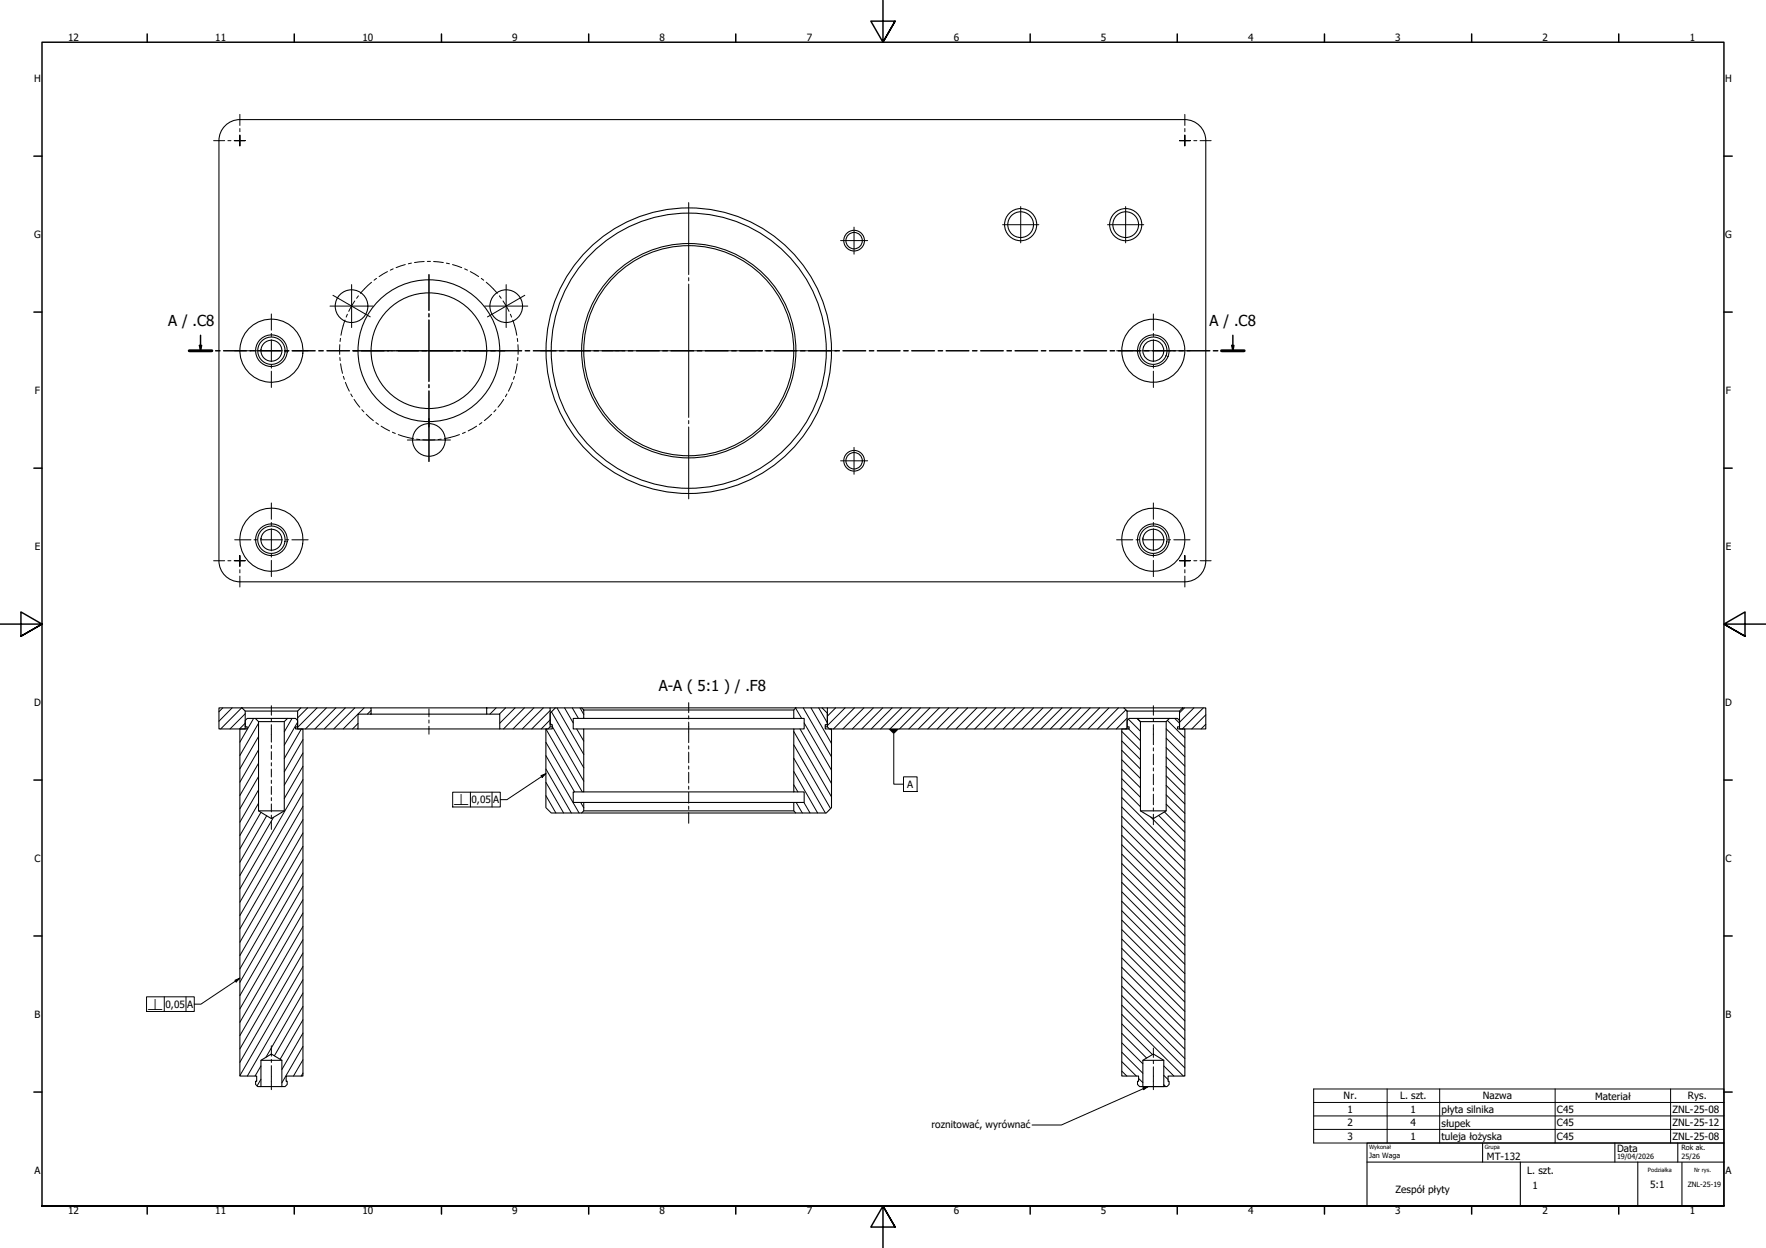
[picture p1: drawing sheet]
<svg xmlns="http://www.w3.org/2000/svg" width="841mm" height="594mm" viewBox="0 0 841 594" stroke-linecap="round" stroke-linejoin="round" font-family="sans-serif">
<!-- layer: Hatch (ISO) -->
<g fill="none" stroke="#000" stroke-width=".48">
<path d="M106 337l-2 2M111 337l-7 6M115 337l-10 10M117 340l-7 7M146 337l-4 5M151 337l-9 9M155 337l-10 10M160 337l-10 10M164 337l-10 10M169 337l-10 10M173 337l-10 10M177 338l-2 2"/>
<path d="M232 337h.1M236 337l-3 3M241 337l-3 3M245 337l-7 7M250 337l-10 10M254 337l-10 10M259 337l-10 10M262 338l-9 9M263 339l15 26M265 337l13 22M269 337l4 7M273 337l2 5"/>
<path d="M276 337l2 3M379 337l3 5M383 337l13 23M386 337l10 17M390 337l4 7M398 337l-4 4M402 337l-8 8M407 337l-10 10M411 337l-10 10M416 337l-10 10M420 337l-10 10M425 337l-10 10"/>
<path d="M429 337l-10 10M434 337l-10 10M438 337l-10 10M443 337l-10 10M447 337l-10 10M452 337l-10 10M456 337l-10 10M461 337l-10 10M465 337l-10 10M470 337l-10 10M474 337l-10 10M479 337l-10 10"/>
<path d="M483 337l-10 10M488 337l-10 10M492 337l-10 10M497 337l-10 10M501 337l-10 10M506 337l-10 10M510 337l-10 10M515 337l-10 10M519 337l-10 10M524 337l-10 10M528 337l-10 10M533 337l-10 10"/>
<path d="M536 338l-9 9M564 337l-2 2M569 337l-7 7M573 337l-10 10M117 344l-3 3M121 342l-7 11M123 344l-9 16M123 351l-9 15M123 357l-9 15M139 342l-4 6M142 344l-7 11M144 347l-9 14"/>
<path d="M144 352l-9 15M144 358l-9 16M170 344l-2 3M260 360l16 27M260 353l14 24M260 347l17 30M262 343l-4 4M262 344l1 1M263 346l15 26M275 347l3 6M378 355l18 30M378 348l18 31"/>
<path d="M378 342h.1M381 347l15 26M383 344l13 23M396 347v1M534 357l9 9M534 353l9 9M534 348l9 9M537 346l-1 1M537 342l-5 5M537 342l6 6M538 347l5 6M541 342l2 2"/>
<path d="M555 356l9 9M555 351l9 9M555 347l9 9M556 343l8 8M559 342l3 2M574 345l-2 2M574 340l-6 7M123 363l-9 16M123 370l-9 15M123 376l-9 15M144 365l-9 15M144 371l-30 52"/>
<path d="M144 377l-30 52M260 379l5 8M260 372l8 15M260 366l12 21M378 374l2 3M378 367l11 20M378 361l15 26M534 380l30 30M534 375l9 9M534 371l9 9M534 366l9 9M534 362l9 9"/>
<path d="M555 378l9 9M555 374l9 9M555 369l9 9M555 365l9 9M555 360l9 9M123 382l-9 16M124 387l-10 17M127 388l-13 22M130 389l-16 28M144 384l-30 52M144 390l-30 52M144 397l-30 52"/>
<path d="M277 382l1 3M379 382l3 5M383 382l3 5M534 398l30 30M534 393l30 30M534 389l30 30M534 384l30 30M548 389l16 16M552 388l12 13M555 386l9 10M555 383l9 9M144 403l-30 52"/>
<path d="M144 409l-30 52M144 416l-30 52M534 416l30 30M534 411l30 30M534 407l30 30M534 402l30 30M144 422l-30 52M144 428l-30 52M144 435l-30 52M534 438l30 30M534 434l30 30M534 429l30 30"/>
<path d="M534 425l30 30M534 420l30 30M144 441l-30 52M144 447l-30 52M144 454l-30 52M534 456l30 30M534 451l30 30M534 447l30 30M534 443l30 29M144 460l-30 52M144 466l-26 46M144 473l-17 30"/>
<path d="M144 479l-13 24M534 478l30 30M534 474l30 30M534 469l30 30M534 465l30 30M534 460l30 30M144 485l-11 19M144 492l-10 17M144 498l-10 17M534 496l10 10M534 492l12 12M534 487l15 15"/>
<path d="M534 483l30 29M124 507l-3 5M124 514l-2 3M144 504l-4 8M144 511l-1 1M534 510l3 2M534 505l7 7M534 501l10 10M542 513l2 2M554 516l1 1M554 512l2 2M554 507l5 5"/>
</g>
<!-- layer: Visible (ISO) -->
<g fill="none" stroke="#000" stroke-width=".51">
<path d="M107 60l4-2 3-1h450a10 10 0 0 1 10 10v200a10 10 0 0 1-10 10h-450a10 10 0 0 1-10-10v-200l1-4zM104 337h11l2 1v9h-13zM115 337h28M117 338h25M143 337h34v3h-7v7h-28v-9zM177 337h55M177 340h55M232 337h30v9l-1 1h-23v-7h-6zM262 337h2M264 337h13l1 1v4h-5v5h5v30h-5v5h5v4l-1 1h-14l-3-3v-37h3v-2h-1v-5zM277 337h102M278 338h100"/>
<path d="M379 337h12l3 3v5h-1v2h3v37l-2 3h-15l-1-1v-4h5v-5h-5v-30h5v-5h-5v-4zM391 337h3M394 337h141l2 1v9h-142l-1-1zM535 337h28M537 338h25M563 337h11v10h-12v-9zM118 342h4l1 2v42l6 4 6-4v-42l2-2h4l1 1v3h-1v1h3v165h-8l1 4-1 1h-2v-12l-5-3-5 3v12h-1l-1-1v-4h-8v-165h4v-1h-1v-3zM122 342h15M123 344h12M170 347h68M262 346h1M278 347h100"/>
<path d="M278 342h100M393 346h1M538 342h4l1 2v42l6 4 6-4v-42l2-2h4l1 1v3h-1v1h3v165h-8l1 4-1 1h-2v-12l-5-3-5 3v12h-1l-1-1v-4h-8v-165h4v-1h-1v-3zM542 342h15M543 344h12M278 377h100M123 386h12M277 387h102M278 382h100M278 386h100M543 386h12M124 517h10"/>
<path d="M124 505h10M544 517h10M544 505h10"/>
<circle cx="407" cy="115" r="5"/>
<circle cx="407" cy="115" r="4"/>
<circle cx="486" cy="107" r="8"/>
<circle cx="486" cy="107" r="6"/>
<circle cx="536" cy="107" r="8"/>
<circle cx="536" cy="107" r="6"/>
<circle cx="167" cy="146" r="8"/>
<circle cx="241" cy="146" r="8"/>
<circle cx="129" cy="167" r="15"/>
<circle cx="129" cy="167" r="8"/>
<circle cx="129" cy="167" r="7"/>
<circle cx="129" cy="167" r="5"/>
<circle cx="204" cy="167" r="28"/>
<circle cx="204" cy="167" r="34"/>
<circle cx="328" cy="167" r="50"/>
<circle cx="328" cy="167" r="51"/>
<circle cx="328" cy="167" r="66"/>
<circle cx="328" cy="167" r="68"/>
<circle cx="549" cy="167" r="15"/>
<circle cx="549" cy="167" r="8"/>
<circle cx="549" cy="167" r="7"/>
<circle cx="549" cy="167" r="5"/>
<circle cx="204" cy="209" r="8"/>
<circle cx="407" cy="219" r="5"/>
<circle cx="407" cy="219" r="4"/>
<circle cx="129" cy="257" r="15"/>
<circle cx="129" cy="257" r="8"/>
<circle cx="129" cy="257" r="7"/>
<circle cx="129" cy="257" r="5"/>
<circle cx="549" cy="257" r="15"/>
<circle cx="549" cy="257" r="8"/>
<circle cx="549" cy="257" r="7"/>
<circle cx="549" cy="257" r="5"/>
</g>
<!-- layer: Section Line (ISO) -->
<g fill="none" stroke="#000" stroke-width=".7">
<path d="M96 160v7M587 160v7M90 167h11M95 164h1v3zM103 167h2M106 167h11M119 167h2M123 167h11M135 167h3M139 167h11M152 167h2M156 167h10"/>
<path d="M168 167h2M172 167h11M185 167h2M188 167h11M201 167h2M205 167h11M217 167h2M221 167h11M234 167h2M238 167h10M250 167h2M254 167h11"/>
<path d="M267 167h2M270 167h11M283 167h2M287 167h11M299 167h2M303 167h11M316 167h2M320 167h10M332 167h2M336 167h11M348 167h3M352 167h11"/>
<path d="M365 167h2M369 167h10M381 167h2M385 167h11M398 167h2M401 167h11M414 167h2M418 167h11M430 167h2M434 167h11M447 167h2M451 167h10"/>
<path d="M463 167h2M467 167h11M480 167h2M483 167h11M496 167h2M500 167h11M512 167h2M516 167h11M529 167h2M533 167h10M545 167h2M549 167h11"/>
<path d="M561 167h3M565 167h11M578 167h2M582 167h11M587 164h1l-1 3z"/>
</g>
<path d="M90 167h11M582 167h11" fill="none" stroke="#000" stroke-width="1.4"/>
<path d="M95 164h1v3zM587 164h1l-1 3z" fill="#000"/>
<!-- layer: Symbol (ISO) -->
<g fill="none" stroke="#000" stroke-width=".48">
<path d="M426 349v24h4M216 377h22v7h-22zM224 377v7M234 377v7M258 369l2-1-2 2zM260 368l-19 13h-3M430 370h7v7h-7zM70 475h23v6h-23zM78 475v6M89 475v6M112 467l2-1-2 1zM114 466l-18 12h-3"/>
<path d="M544 517h10M544 518l3-1-2 2zM547 517l-42 19h-14M626 518h195v26h-195zM661 518v26M686 518v26M741 518v26M796 518v26M626 525h195M626 531h195M626 538h195"/>
</g>
<!-- layer: Border (ISO) -->
<g fill="none" stroke="#000" stroke-width=".7">
<path d="M70 16v4M140 16v4M210 16v4M280 16v4M350 16v4M420 0v20l-5-10h11l-6 10 6-10M491 16v4M561 16v4M631 16v4M701 16v4M771 16v4M16 74h4"/>
<path d="M821 74h4M16 149h4M821 149h4M16 223h4M821 223h4M0 297h20l-10-6v12l10-6-10 6M841 297h-20l10-6v12l-10-6 10 6M16 371h4M821 371h4M16 446h4M821 446h4M16 520h4"/>
<path d="M821 520h4M20 574v-554h801v554h-801h801M70 574v4M140 574v4M210 574v4M280 574v4M350 574v4M491 574v4M561 574v4M631 574v4M701 574v4M771 574v4"/>
<path d="M426 584l-6-10 6 10h-11l5-10v20"/>
</g>
<!-- layer: Title (ISO) -->
<path d="M651 544h170v30h-170zM651 553h170M706 544v9M724 553v21M769 544v9M780 553v21M799 544v9M801 553v21" fill="none" stroke="#000" stroke-width=".51"/>
<!-- layer: Centerline (ISO) -->
<g fill="none" stroke="#000" stroke-width=".48">
<path d="M177 134l-5 6M179 133h-1M185 129l-4 3M187 128l-1 1M193 126l-4 1M196 125l-2 1M202 124l-5 1M203 124h2M207 124l4 1M213 125l1 1M215 126l5 1M221 128l2 1"/>
<path d="M224 129l4 3M229 133h1M232 134l5 6M164 152l-2 8M165 150v1M169 143l-3 5M171 141l-1 1M238 141l1 1M240 143l2 5M243 150l1 1M244 152l1 3M245 155l1 5"/>
<path d="M162 164v5M162 170v2M162 161v2M162 173l1 5M164 179v2M245 179v2M246 173l-1 5M246 161l1 2M247 170l-1 2M247 164v5M164 182l2 4M167 188l1 1"/>
<path d="M169 190l2 4M172 195l1 1M174 197l4 3M234 197l-3 3M236 195l-1 1M240 190l-3 4M241 188v1M244 182l-2 4M179 201l1 1M181 203l5 2M187 206h1M190 207l7 2"/>
<path d="M198 209h2M201 209h6M210 209h-1M219 207l-7 2M222 206h-2M227 203l-4 2M229 201l-1 1M129 336v4M204 337v4M328 334v5M549 336v4M129 342v2"/>
<path d="M129 345v8M129 355v1M129 358v4M204 343v1M204 346v3M328 341v1M328 344v10M328 355v2M328 358v5M549 342v2M549 345v9M549 356v1"/>
<path d="M549 359v5M129 363v2M129 366v4M129 371v2M129 374v4M129 380v1M328 365v1M328 368v5M328 374v2M328 377v5M549 366v1M549 369v5"/>
<path d="M549 375v2M549 378v5M129 383v3M129 388v1M129 391v4M328 384v1M328 387v5M549 385v1M549 388v5M129 498v5M549 499v4M129 507v12"/>
<path d="M129 504v2M549 508v11M549 505v1"/>
</g>
<!-- layer: Center Mark (ISO) -->
<g fill="none" stroke="#000" stroke-width=".48">
<path d="M114 54v6M564 54v6M102 67h5M109 67h1M112 67h2h-2M114 64v3v-3M114 69v-2v2M114 61v2M117 67h-3h3M562 67h2h-2M564 64v3v-3M564 69v-2v2"/>
<path d="M564 61v2M567 67h-3h3M569 67h1M572 67h5M328 96v35M486 98v18M536 98v18M400 115h13M407 108v13M477 107h18M527 107h18M167 135v21"/>
<path d="M204 131v17M241 135v21M328 132v2M328 135v64M129 149v8M129 159v1M157 146h21M159 141l17 10M204 149v2M204 152v30M231 146h20M250 141l-18 10"/>
<path d="M549 149v8M549 159v1M112 167h8M121 167h1M124 167h10M129 162v10M129 174v1M129 177v7M136 167h1M139 167h8M168 167h17M187 167h1"/>
<path d="M190 167h29M220 167h2M223 167h17M257 167h35M293 167h2M296 167h64M361 167h2M364 167h35M532 167h7M541 167h1M544 167h10M549 162v10"/>
<path d="M549 174v1M549 177v7M556 167h1M559 167h8M204 199v21M204 183v2M204 186v17M194 209h21M328 200v2M328 203v34M400 219h13M407 213v13"/>
<path d="M129 239v8M549 239v8M112 257h8M121 257h1M124 257h10M129 249v1M129 252v10M136 257h1M139 257h8M532 257h7M541 257h1M544 257h10"/>
<path d="M549 249v1M549 252v10M556 257h1M559 257h8M102 267h5M109 267h1M112 267h2h-2M114 264v3v-3M114 269v-2v3M114 271v2M114 274v5M117 267h-3h3"/>
<path d="M129 264v1M129 267v7M549 264v1M549 267v7M562 267h2h-2M564 264v3v-3M564 269v-2v3M564 271v2M564 274v5M567 267h-3h3M569 267h1M572 267h5"/>
</g>
<!-- layer: Symbol (ISO) -->
<path d="M423 347h5l-2 2zM258 369l2-1-2 2zM112 467l2-1-2 1zM544 518l3-1-2 2z" fill="#000"/>
<g font-size="7.2">
<text x="80" y="155">A / .C8</text>
<text x="576" y="155">A / .C8</text>
<text x="314" y="329">A-A ( 5:1 ) / .F8</text>
</g>
<g font-size="4.8">
<text x="32" y="20">12</text>
<text x="102" y="20">11</text>
<text x="173" y="20">10</text>
<text x="244" y="20">9</text>
<text x="314" y="20">8</text>
<text x="384" y="20">7</text>
<text x="454" y="20">6</text>
<text x="524" y="20">5</text>
<text x="594" y="20">4</text>
<text x="664" y="20">3</text>
<text x="735" y="20">2</text>
<text x="805" y="20">1</text>
<text x="16" y="39">H</text>
<text x="821" y="39">H</text>
<text x="16" y="113">G</text>
<text x="822" y="113">G</text>
<text x="17" y="187">F</text>
<text x="822" y="187">F</text>
<text x="17" y="262">E</text>
<text x="822" y="262">E</text>
<text x="16" y="336">D</text>
<text x="821" y="336">D</text>
<text x="432" y="375">A</text>
<text x="224" y="382">0,05</text>
<text x="235" y="382">A</text>
<text x="16" y="410">C</text>
<text x="822" y="410">C</text>
<text x="79" y="480">0,05</text>
<text x="89" y="480">A</text>
<text x="16" y="484">B</text>
<text x="822" y="484">B</text>
<text x="640" y="523">Nr.</text>
<text x="667" y="523">L. szt.</text>
<text x="706" y="523">Nazwa</text>
<text x="760" y="523">Materiał</text>
<text x="804" y="523">Rys.</text>
<text x="642" y="530">1</text>
<text x="672" y="530">1</text>
<text x="686" y="530">płyta silnika</text>
<text x="741" y="530">C45</text>
<text x="796" y="530">ZNL-25-08</text>
<text x="444" y="537">roznitować, wyrównać</text>
<text x="642" y="536">2</text>
<text x="672" y="536">4</text>
<text x="686" y="536">słupek</text>
<text x="741" y="536">C45</text>
<text x="796" y="536">ZNL-25-12</text>
<text x="642" y="543">3</text>
<text x="672" y="543">1</text>
<text x="686" y="543">tuleja łożyska</text>
<text x="741" y="543">C45</text>
<text x="796" y="543">ZNL-25-08</text>
<text x="770" y="549">Data</text>
<text x="708" y="552">MT-132</text>
<text x="16" y="559">A</text>
<text x="727" y="559">L. szt.</text>
<text x="822" y="559">A</text>
<text x="665" y="568">Zespół płyty</text>
<text x="730" y="566">1</text>
<text x="786" y="566">5:1</text>
<text x="32" y="578">12</text>
<text x="102" y="578">11</text>
<text x="173" y="578">10</text>
<text x="244" y="578">9</text>
<text x="314" y="578">8</text>
<text x="384" y="578">7</text>
<text x="454" y="578">6</text>
<text x="524" y="578">5</text>
<text x="594" y="578">4</text>
<text x="664" y="578">3</text>
<text x="735" y="578">2</text>
<text x="805" y="578">1</text>
</g>
<g font-size="4.6">
<text x="216" y="383">⟂</text>
<text x="70" y="481">⟂</text>
</g>
<g font-size="3.4">
<text x="652" y="551">Jan Waga</text>
<text x="770" y="552">19/04/2026</text>
<text x="801" y="548">Rok ak.</text>
<text x="801" y="552">25/26</text>
<text x="804" y="565">ZNL-25-19</text>
</g>
<g font-size="2.7">
<text x="652" y="547">Wykonał</text>
<text x="707" y="547">Grupa</text>
<text x="785" y="558">Podziałka</text>
<text x="807" y="558">Nr rys.</text>
</g>
</svg>
